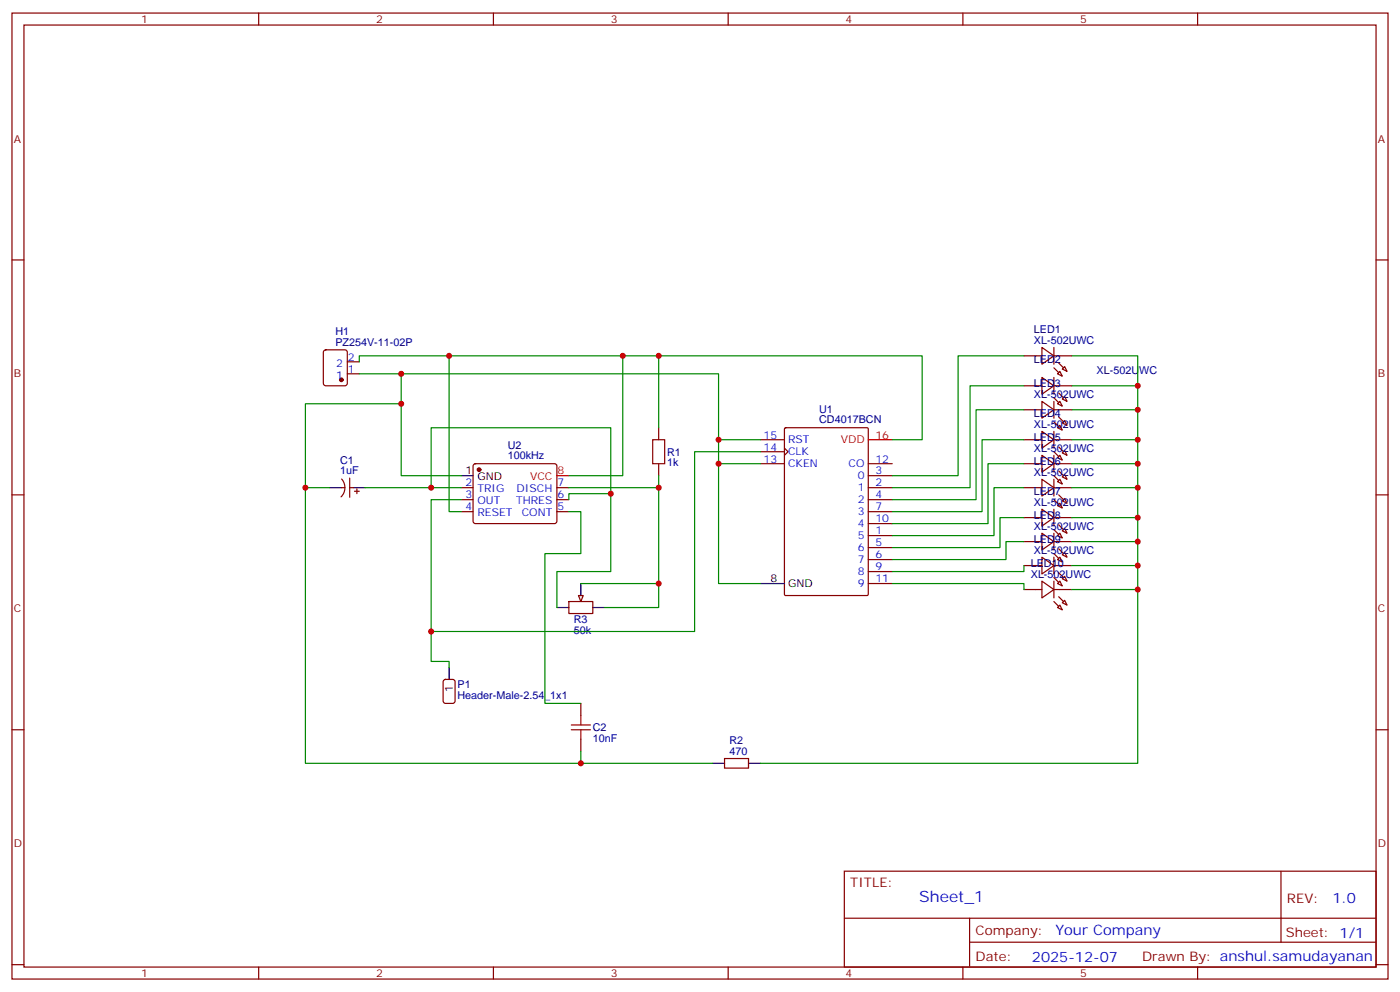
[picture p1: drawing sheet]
<svg xmlns="http://www.w3.org/2000/svg" width="412mm" height="292mm" viewBox="0 0 412 292" stroke-linecap="round" stroke-linejoin="round" font-family="sans-serif">
<g fill="none" stroke="#870000" stroke-width=".35">
<path d="M3.5 3.8h405.4v284.4h-405.4zM7.1 7.4h398.2v277.3h-398.2zM76.2 3.8v3.6M145.3 3.8v3.6M214.5 3.8v3.6M283.6 3.8v3.6M352.8 3.8v3.6M3.5 76.5h3.6M405.3 76.5h3.6M95.5 103.2l.5-.2h5.6l.7 .4v9.5l-.5 .6-5.8 .1-.7-.5-.1-9.4zM102.3 110h3.5M102.3 106.5h3.5"/>
<path d="M139.6 136.7l.5-.2h23.2l.5 .2 .2 .5v16.5l-.7 .4h-23.5l-.5-.7v-16.2zM194 125.9v3.5M194 136.5v3.5M224 136.5h7.1M224 129.4h7.1M224 133h7.1M231.1 131.9l1 1.1-1 1M231.1 126.1l.3-.2h24l.3 .2 .1 48.8-.2 .3-24.2 .1-.3-.2zM255.8 136.5h7M3.5 145.7h3.6M100.5 143.5h1.1M100.6 141a3.8 3.8 0 0 1-.1 5.3"/>
<path d="M103 143.5h1.1M103 140.7v5.7M104.4 144.6h1.4M105.1 143.9v1.4M135.8 143.5h3.5M135.8 147.1h3.5M135.8 150.6h3.5M164 143.5h3.6M164 147.1h3.6M164 150.6h3.6M255.8 157.7h7M255.8 143.5h7"/>
<path d="M255.8 140h7M255.8 147.1h7M255.8 150.6h7M255.8 154.1h7M405.3 145.7h3.6M167.6 177.1h7v3.5h-7zM255.8 161.2h7M255.8 164.7h7M255.8 168.2h7M255.8 171.8h7M3.5 214.8h3.6M130.8 200.2l.4-.2h2.1l.7 .4 .1 5.9-.5 .7h-2.4l-.6-.4-.1-5.9z"/>
<path d="M171.1 207v3.6M171.1 217.6v3.6M405.3 214.8h3.6M213.4 223.3h7.1v2.8h-7.1zM248.7 256.4h156.6v28.3h-156.6zM377.3 256.5v20.8M248.7 270.3h156.5M285.6 277.3h119.6M285.6 270.3v14.1M3.5 284h3.6M76.2 284.7v3.5M145.3 284.7v3.5"/>
<path d="M214.5 284.7v3.5M283.6 284.7v3.5M352.8 284.7v3.5M405.3 284h3.6"/>
</g>
<path d="M97 143.5h3.5M104.1 143.5h3.5M135.8 140h3.5M164 178.8h3.6M171.1 171.8v3.5M174.6 178.8h3.6M224 171.8h7.1M132.3 196.5v3.5M209.9 224.7h3.5M220.5 224.7h3.5" fill="none" stroke="#000" stroke-width=".35"/>
<path d="M255.8 129.4h7M164 140h3.6" fill="none" stroke="#f00" stroke-width=".35"/>
<g fill="#870000" stroke="#870000" stroke-width=".35">
<circle cx="141.1" cy="138.3" r=".53"/>
<circle cx="100.5" cy="111.8" r=".53"/>
</g>
<path d="M192.3 129.4h3.5v7.1h-3.5zM168.3 214.8h5.6M168.3 213.4h5.6M171.1 210.6v2.8M171.1 214.8v2.8" fill="none" stroke="#a10000" stroke-width=".35"/>
<path d="M170.4 175.3h1.4l-.7 1.8z" fill="#f0f0f0" stroke="#870000" stroke-width=".35"/>
<g fill="none" stroke="#870000" stroke-width=".35">
<path d="M301.6 104.7h5.3M301.6 113.6h5.3M306.9 102.3l3.5 2.4-3.5 2.5zM306.9 111.1l3.5 2.5-3.5 2.4zM306.9 118.1l3.5 2.5-3.5 2.5zM310.4 104.7h5.3M310.4 102.3v4.9M310.4 111.1v4.9M310.4 118.1v5M310.4 113.6h5.3M311.5 110l.7-.7 .7 1.4zM311.5 118.9l.7-.8 .7 1.5z"/>
<path d="M312.9 108.6l.7-.7 .7 1.4zM312.9 117.4l.7-.7 .7 1.4zM301.6 120.6h5.3M301.6 129.4h5.3M301.6 136.5h5.3M306.9 127l3.5 2.4-3.5 2.5zM306.9 134l3.5 2.5-3.5 2.5zM310.4 127v4.9M310.4 134v5M310.4 120.6h5.3M310.4 129.4h5.3M310.4 136.5h5.3"/>
<path d="M311.5 125.9l.7-.7 .7 1.4zM311.5 134.7l.7-.7 .7 1.4zM312.9 124.5l.7-.7 .7 1.4zM312.9 133.3l.7-.7 .7 1.4zM301.6 143.5h5.3M301.6 152.4h5.3M301.6 159.4h5.3M306.9 141.1l3.5 2.4-3.5 2.5zM306.9 149.9l3.5 2.5-3.5 2.4zM306.9 157l3.5 2.4-3.5 2.5zM310.4 141.1v4.9M310.4 149.9v4.9"/>
<path d="M310.4 157v4.9M310.4 143.5h5.3M310.4 152.4h5.3M310.4 159.4h5.3M311.5 141.8l.7-.7 .7 1.4zM311.5 148.8l.7-.7 .7 1.4zM311.5 157.7l.7-.7 .7 1.4zM312.9 140.4l.7-.7 .7 1.4zM312.9 147.4l.7-.7 .7 1.4zM312.9 156.2l.7-.7 .7 1.5zM301.6 166.5h5.3M301.6 173.5h5.3"/>
<path d="M306.9 164l3.5 2.5-3.5 2.4zM306.9 171.1l3.5 2.4-3.5 2.5zM310.4 164v4.9M310.4 171.1v4.9M310.4 166.5h5.3M310.4 173.5h5.3M311.5 164.7l.7-.7 .7 1.4zM311.5 171.8l.7-.7 .7 1.4zM311.5 178.8l.7-.7 .7 1.4zM312.9 163.3l.7-.7 .7 1.4zM312.9 170.4l.7-.7 .7 1.4zM312.9 177.4l.7-.7 .7 1.4z"/>
</g>
<g fill="#870000" stroke="#870000" stroke-width=".35">
<path d="M311.9 106.9l1.4 1.4z"/>
<path d="M310.4 108.3l1.5 1.4z"/>
<path d="M311.9 115.7l1.4 1.4z"/>
<path d="M310.4 117.1l1.5 1.4z"/>
<path d="M311.9 122.7l1.4 1.4z"/>
<path d="M310.4 124.1l1.5 1.5z"/>
<path d="M311.9 131.6l1.4 1.4z"/>
<path d="M310.4 133l1.5 1.4z"/>
<path d="M311.9 138.6l1.4 1.4z"/>
<path d="M310.4 140l1.5 1.4z"/>
<path d="M311.9 145.7l1.4 1.4z"/>
<path d="M310.4 147.1l1.5 1.4z"/>
<path d="M311.9 154.5l1.4 1.4z"/>
<path d="M310.4 155.9l1.5 1.4z"/>
<path d="M311.9 161.5l1.4 1.4z"/>
<path d="M310.4 162.9l1.5 1.5z"/>
<path d="M311.9 168.6l1.4 1.4z"/>
<path d="M310.4 170l1.5 1.4z"/>
<path d="M311.9 175.6l1.4 1.5z"/>
<path d="M310.4 177.1l1.5 1.4z"/>
</g>
<g fill="none" stroke="#008700" stroke-width=".35">
<path d="M105.8 106.5v-1.8h165.8v24.7h-8.8M105.8 110h105.9v61.8h12.3M118.2 110v30h17.6M118.2 118.9h-28.2v24.6h7M132.3 104.7v45.9h3.5M183.4 104.7v35.3h-15.8M194 104.7v21.2M301.6 104.7h-19.4v35.3h-19.4M301.6 113.6h-15.8v29.9h-23M315.7 104.7h19.4v120h-111.1M315.7 113.6h19.4M211.7 129.4h12.3"/>
<path d="M211.7 136.5h12.3M224 133h-19.4v52.9h-77.6M301.6 120.6h-14.1v26.5h-24.7M301.6 129.4h-12.3v21.2h-26.5M301.6 136.5h-10.6v17.6h-28.2M315.7 129.4h19.4M315.7 136.5h19.4M315.7 120.6h19.4M90 143.5v81.2h119.9M107.6 143.5h28.2M127 143.5v-17.6h52.9v19.4M135.8 147.1h-8.8v47.6h5.3v1.8"/>
<path d="M167.6 147.1v-1.8h12.3v22.9h-15.9v10.6M167.6 150.6h3.5v12.3h-10.6v44.1h10.6M167.6 143.5h26.4M194 140v38.8h-15.8M301.6 143.5h-8.8v14.2h-30M301.6 152.4h-7v8.8h-31.8M301.6 159.4h-5.3v5.3h-33.5M315.7 143.5h19.4M315.7 152.4h19.4M315.7 159.4h19.4M171.1 171.8h22.9M262.8 171.8h38.8v1.7"/>
<path d="M301.6 166.5v1.7h-38.8M315.7 166.5h19.4M315.7 173.5h19.4M171.1 221.2v3.5"/>
</g>
<g fill="#c00">
<circle cx="211.7" cy="129.4" r=".88"/>
<circle cx="211.7" cy="136.5" r=".88"/>
<circle cx="194" cy="104.7" r=".88"/>
<circle cx="118.2" cy="110" r=".88"/>
<circle cx="118.2" cy="118.9" r=".88"/>
<circle cx="179.9" cy="145.3" r=".88"/>
<circle cx="127" cy="143.5" r=".88"/>
<circle cx="132.3" cy="104.7" r=".88"/>
<circle cx="127" cy="185.9" r=".88"/>
<circle cx="90" cy="143.5" r=".88"/>
<circle cx="171.1" cy="224.7" r=".88"/>
<circle cx="335.1" cy="113.6" r=".88"/>
<circle cx="335.1" cy="120.6" r=".88"/>
<circle cx="335.1" cy="129.4" r=".88"/>
<circle cx="335.1" cy="136.5" r=".88"/>
<circle cx="335.1" cy="143.5" r=".88"/>
<circle cx="335.1" cy="152.4" r=".88"/>
<circle cx="335.1" cy="159.4" r=".88"/>
<circle cx="335.1" cy="166.5" r=".88"/>
<circle cx="335.1" cy="173.5" r=".88"/>
<circle cx="194" cy="143.5" r=".88"/>
<circle cx="183.4" cy="104.7" r=".88"/>
<circle cx="194" cy="171.8" r=".88"/>
</g>
<text font-size="4.6" fill="#00f" x="270.8" y="265.5">Sheet_1</text>
<g font-size="4.2" fill="#00f">
<text x="392.5" y="265.7">1.0</text>
<text x="310.9" y="275.3">Your Company</text>
<text x="304" y="283.1">2025-12-07</text>
</g>
<g font-size="3.9" fill="#800">
<text x="250.5" y="261">TITLE:</text>
<text x="379.1" y="265.7">REV:</text>
<text x="287.4" y="275.2">Company:</text>
<text x="378.7" y="275.8">Sheet: 1/1</text>
<text x="287.4" y="282.9">Date:</text>
<text x="336.4" y="283">Draw</text>
<text x="346.6" y="283">n By: anshul.samudayanan</text>
</g>
<g font-size="3.2" fill="#800">
<text x="41.6" y="6.8">1</text>
<text x="110.8" y="6.8">2</text>
<text x="179.9" y="6.8">3</text>
<text x="249.1" y="6.8">4</text>
<text x="318.2" y="6.8">5</text>
<text x="4.1" y="41.9">A</text>
<text x="405.9" y="41.9">A</text>
<text x="4.1" y="111.1">B</text>
<text x="405.9" y="111.1">B</text>
<text x="4.1" y="180.2">C</text>
<text x="405.9" y="180.2">C</text>
<text x="4.1" y="249.4">D</text>
<text x="405.9" y="249.4">D</text>
<text x="41.6" y="287.7">1</text>
<text x="110.8" y="287.7">2</text>
<text x="179.9" y="287.7">3</text>
<text x="249.1" y="287.7">4</text>
<text x="318.2" y="287.7">5</text>
</g>
<g font-size="3.2" fill="#000080">
<text x="98.8" y="101.9">PZ254V-11-02P</text>
<text x="98.8" y="98.7">H1</text>
<text x="304.6" y="101.2">XL-502UWC</text>
<text x="304.6" y="98">LED1</text>
<text x="304.6" y="106.9">LED2</text>
<text x="304.6" y="113.9">LED3</text>
<text x="323" y="110">XL-502UWC</text>
<text x="304.6" y="117.1">XL-502UWC</text>
<text x="241.3" y="124.7">CD4017BCN</text>
<text x="241.3" y="121.5">U1</text>
<text x="304.6" y="125.9">XL-502UWC</text>
<text x="304.6" y="122.7">LED4</text>
<text x="304.6" y="129.8">LED5</text>
<text x="100.2" y="136.5">C1</text>
<text x="149.6" y="135.2">100kHz</text>
<text x="149.6" y="132.1">U2</text>
<text x="196.5" y="137.3">1k</text>
<text x="196.5" y="134.1">R1</text>
<text x="304.6" y="133">XL-502UWC</text>
<text x="304.6" y="136.8">LED6</text>
<text x="100.2" y="139.7">1uF</text>
<text x="304.6" y="140">XL-502UWC</text>
<text x="304.6" y="148.8">XL-502UWC</text>
<text x="304.6" y="145.7">LED7</text>
<text x="304.6" y="155.9">XL-502UWC</text>
<text x="304.6" y="152.7">LED8</text>
<text x="304.6" y="159.8">LED9</text>
<text x="303.6" y="166.8">LED10</text>
<text x="304.6" y="162.9">XL-502UWC</text>
<text x="303.6" y="170">XL-502UWC</text>
<text x="169" y="183.5">R3</text>
<text x="169" y="186.7">50k</text>
<text x="134.8" y="202.5">P1</text>
<text x="134.8" y="205.7">Header-Male-2.54_1x1</text>
<text x="174.6" y="215.3">C2</text>
<text x="174.6" y="218.4">10nF</text>
<text x="214.9" y="219.1">R2</text>
<text x="214.9" y="222.2">470</text>
</g>
<g font-size="3.2" fill="#00f">
<text x="99" y="107.9">2</text>
<text x="102.5" y="106.2">2</text>
<text x="99" y="111.4">1</text>
<text x="102.5" y="109.7">1</text>
<text x="224.9" y="129.1">15</text>
<text x="232.1" y="130.5">RST</text>
<text x="224.9" y="132.6">14</text>
<text x="224.9" y="136.1">13</text>
<text x="232.1" y="134">CLK</text>
<text x="232.1" y="137.5">CKEN</text>
<text x="250" y="137.5">CO</text>
<text x="257.9" y="136.1">12</text>
<text x="137.2" y="143.2">2</text>
<text x="164.2" y="143.2">7</text>
<text x="252.7" y="141.1">0</text>
<text x="257.9" y="143.2">2</text>
<text x="257.9" y="139.7">3</text>
<text x="137.2" y="146.7">3</text>
<text x="140.7" y="145">TRIG</text>
<text x="140.7" y="148.5">OUT</text>
<text x="152" y="148.5">THRES</text>
<text x="152.2" y="145">DISCH</text>
<text x="164.2" y="146.7">6</text>
<text x="252.7" y="144.6">1</text>
<text x="252.7" y="148.1">2</text>
<text x="257.9" y="146.7">4</text>
<text x="137.2" y="150.2">4</text>
<text x="140.7" y="152">RESET</text>
<text x="153.7" y="152">CONT</text>
<text x="164.2" y="150.2">5</text>
<text x="252.7" y="151.7">3</text>
<text x="252.7" y="155.2">4</text>
<text x="257.9" y="150.2">7</text>
<text x="257.9" y="153.8">10</text>
<text x="252.7" y="158.7">5</text>
<text x="257.9" y="157.3">1</text>
<text x="257.9" y="160.8">5</text>
<text x="252.7" y="162.2">6</text>
<text x="252.7" y="165.8">7</text>
<text x="257.9" y="164.4">6</text>
<text x="257.9" y="167.9">9</text>
<text x="252.7" y="169.3">8</text>
<text x="252.7" y="172.8">9</text>
<text x="257.9" y="171.4">11</text>
</g>
<g font-size="3.2" fill="#f00">
<text x="247.6" y="130.5">VDD</text>
<text x="257.9" y="129.1">16</text>
<text x="156.1" y="141.4">VCC</text>
<text x="164.2" y="139.7">8</text>
</g>
<g font-size="3.2">
<text x="137.2" y="139.7">1</text>
<text x="140.7" y="141.4">GND</text>
<text x="226.9" y="171.4">8</text>
<text x="232.1" y="172.8">GND</text>
<text x="133.3" y="203.8" transform="rotate(-90 133.3 203.8)">1</text>
</g>
</svg>
